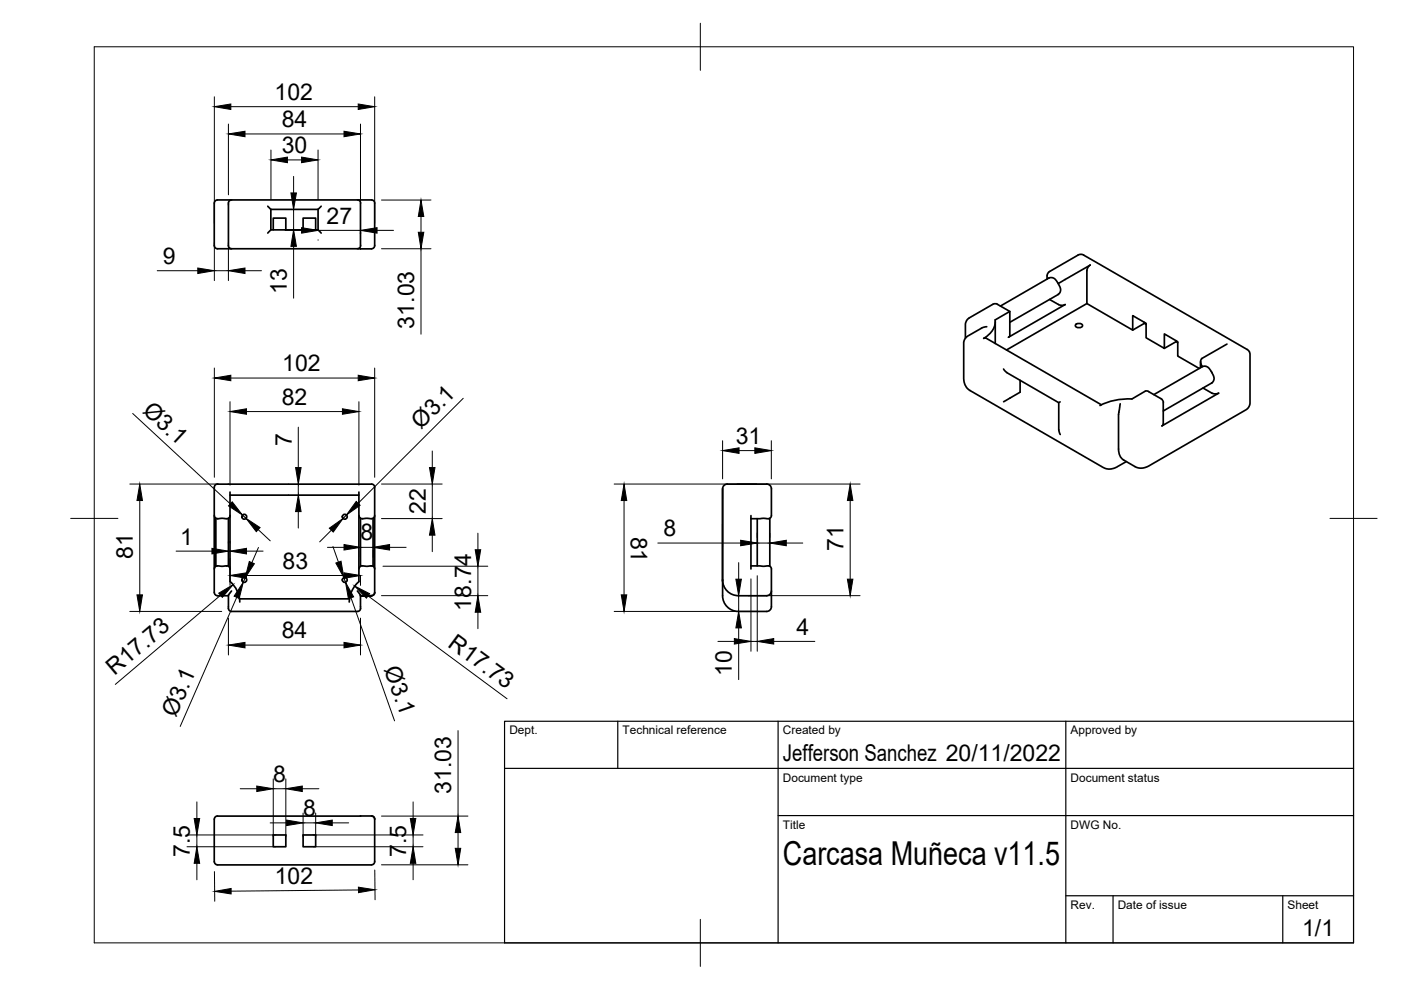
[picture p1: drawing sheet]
<svg xmlns="http://www.w3.org/2000/svg" width="297mm" height="210mm" viewBox="0 0 297 210" stroke-linecap="round" stroke-linejoin="round" font-family="sans-serif">
<!-- layer: Visible -->
<g fill="none" stroke="#000" stroke-width=".36">
<path d="M45.4 43.1v9M45.4 43.1a.67 .67 0 0 1 .7-.7h32.7a.67 .67 0 0 1 .6 .7M45.4 52.1a.67 .67 0 0 0 .7 .6h30.3M48.4 52.1a.67 .67 0 0 0 .7 .6M48.4 43.1v9M49.1 42.4a.67 .67 0 0 0-.7 .7M56.8 43.7l.6 .7h10l.7-.7M57.4 44.4v4.3l-.6 .7M57.4 48.7h10M57.9 48.7v-2.5h2.7v2.5M64.3 48.7v-2.5h2.6v2.5M67.4 44.4v4.3l.7 .7"/>
<path d="M75.8 42.4a.67 .67 0 0 1 .7 .7M76.4 43.1v9M76.4 52.7v.1M76.5 52.1a.67 .67 0 0 1-.7 .6M79.4 52.1a.67 .67 0 0 1-.6 .6l-2.4 .1M79.4 43.1v9M222 58.5v.7M222 58.4l.2-.5 .3-.3 6.1-3.5 .4-.2 .6 .1 34.9 20.1 .4 .5 .1 .5v10.4l-.2 .7-.4 .6-21.3 12.2-.8 .2h-1l-3.1-1.7M231.1 56.2l-6.7 3.9M231.1 56.2a1.57 1.57 0 0 0-.7 1.2v7l9.8 5.6v-3.1l2.8 1.7v3l3.9 2.3v-3.1l2.8 1.6v3.1l4.6 2.6M209.2 69.3l-.9 .2-3.1 1.8-.5 .4-.3 .6-.1 8 .2 1.1 .6 1 29.2 16.9 .7 .2 1.1-.2 2.7-1.4M211 67.8a4 4 0 0 1-2.4 3.9h.4l24.5 14.1"/>
<path d="M211 68.2v4.6M212.1 64.9l10.4-6 .9 .1 .9 1 .6 1.4-.1 .5-.4 .5-10.3 5.9M212.8 78.2l.7 .8M213.5 79l11 6.4v5.8M214.1 66l-3.1 1.8M214.1 71.1v-5.1l-3.1-1.6-.5 .1-5.4 3.2-.4 1v3M222.5 63.5l1.9 1.1a1.52 1.52 0 0 0 1.4 0l-12 6.9 .3-.4M228.2 68.7l.3-.1a.77 .77 0 0 1 1 .5 .86 .86 0 0 1-1.5-.2zM230.4 64.4l-17 9.8M242.6 68.4v.2l-2.4 1.4M242.6 68.6l.4 .2M249.3 72.2v.2l-2.4 1.5"/>
<path d="M249.3 72.4l.4 .2M254.5 76.7v1.2M254.9 77.8l-10.3 5.9M254.9 77.7l.6-.1 .6 .2 .7 1M256.8 78.8l.2 .2M257 79l.4 1.2-.1 .5-.3 .5-10.4 5.9M260.1 73l-5.2 3a1.17 1.17 0 0 0-.1 1.6M214.2 84.4l-1.4 .8M216.3 80.6v2.6l-2.1 1.2M224.5 91.1l.3 1M224.8 85.2l-.3 .2M237.2 87.9v7.3a2.6 2.6 0 0 0 1 2.3"/>
<path d="M237.2 87.4v.4M237.5 85.6l-.3 1.8M243.5 83l2.7 1.5 .4 .6 .1 4.8-.3 .4M243.5 83l-.7-.1-2.8 1.7a13.2 13.2 0 0 0-6.8 1.4M255.1 82.3l1.9 1.1M257 83.3a1.57 1.57 0 0 0 1.4 0M258.4 83.4l-12.1 6.9M45.4 109.3a.99 .99 0 0 0 1.3 .6l1.1 .1a.82 .82 0 0 0 1-.7M45.8 109.9v10.2M46.1 120h2M46.1 102.7h32.7M46.1 120a.67 .67 0 0 0-.7 .6"/>
<path d="M46.1 102.6a.81 .81 0 0 0-.7 1v22a.71 .71 0 0 0 .7 .7h2.3M48.1 120a.67 .67 0 0 1 .7 .6M48.4 109.9v10.2M48.8 104.3v19a5.9 5.9 0 0 1 2 4.3M48.8 105h27.3M76.1 104.3v19a6 6 0 0 0-2.1 4.3M76.1 109.3a.67 .67 0 0 0 .7 .7M76.4 109.9v10.2M76.8 120h2M76.8 120a.67 .67 0 0 0-.7 .6M78.8 102.6a.78 .78 0 0 1 .6 1v22a.67 .67 0 0 1-.6 .7M78.8 120a.67 .67 0 0 1 .6 .6"/>
<path d="M79.1 109.9v10.2M79.4 109.3a1.01 1.01 0 0 1-1.3 .6l-1.3 .1M153.2 103.6v22.7a3.3 3.3 0 0 0 3.3 3.3h6M153.2 103.6v19.4M154.2 102.7h8.3M154.2 102.6a1.01 1.01 0 0 0-1 1M159.2 120h3.7M159.2 109.3v11.3M160.5 110v10M162.5 102.6l.8 .3 .2 .5 .1 5.9a1.01 1.01 0 0 1-1.4 .6l-3 .1M162.9 120a.67 .67 0 0 1 .7 .6v8a1.01 1.01 0 0 1-1.1 1M163.2 109.9v10.2"/>
<path d="M49.1 125.3l-.7 .9v2.8a.67 .67 0 0 0 .7 .6h26.7a.74 .74 0 0 0 .6-1v-2.4l-.6-.9M50.8 127h23.3M76.4 126.3h2.4M78.8 126.3h-2.4h2.4M153.2 123a3.3 3.3 0 0 0 3.3 3.3h6M153.2 123v.2M163.6 125.3a1.01 1.01 0 0 1-1.1 1M57.9 177h2.7v2.5h-2.7zM64.3 177h2.6v2.5h-2.6zM76.4 173h.1M46.1 183.4h32.7M46.1 183.4a.8 .8 0 0 1-.7-1v-8.7a.63 .63 0 0 1 .7-.7h32.7a.78 .78 0 0 1 .6 1v8.7a.67 .67 0 0 1-.6 .7"/>
<circle cx="51.8" cy="109.6" r=".52"/>
<circle cx="73.1" cy="109.6" r=".52"/>
<circle cx="51.8" cy="123" r=".52"/>
<circle cx="73.1" cy="123" r=".52"/>
</g>
<!-- layer: BORDER -->
<path d="M20 9.9h267v190h-267zM148.5 4.9v10M15 109.9h10M282 109.9h10M148.5 194.9v10" fill="none" stroke="#000" stroke-width=".21"/>
<!-- layer: TITLEBLOCK -->
<path d="M107 152.9h180v47h-180zM131 152.9v10M165 152.9v47M226 152.9v47M107 162.9h180M165 172.9h122M226 189.9h61M236 189.9v10M272 189.9v10" fill="none" stroke="#000" stroke-width=".25"/>
<!-- layer: FD_Dimensions -->
<g fill="none" stroke="#000" stroke-width=".21">
<path d="M45.4 20.5v26.8M48.4 26.3v15M48.9 22.6h27M51.9 28.4h21M57.4 31.8v10.5M60.9 33.9h3M62.3 37.4v3.5M67.4 31.8v10.5M76.4 26.3v21M79.4 20.5v26.8M33.3 57.4h8.6M45.4 51.5v8"/>
<path d="M45.4 57.4h3M48.4 51.5v8M51.9 57.4h3.5M60.4 48.8h3.5M62.3 44.4v4.3M62.3 52.2v11M67.4 50.8v.1M67.4 48.8h9M79.9 48.8h3.5M80.9 42.4h10.5M80.9 52.7h10.5M89.3 45.9v3.3"/>
<path d="M89.3 52.7v18.2M45.4 78v23.2M79.4 78v23.2M28.1 87.7l20.7 19.1M48.8 85.2v17.7M48.9 80.2h27M52.3 87.3h20.3M63.2 90.6v8.5M76.1 85.2v17.7M91.7 95.6v3.5M98.2 84.4l-22.3 22.3M153.2 93.4v8.1"/>
<path d="M156.7 95.5h3.3M163.5 93.4v8.1M27.5 102.6h18.8M29.6 106.1v20M37.3 116.9h7.6M48.4 114.8v.3M48.4 116.9h.4M48.8 114.8v.3M48.8 118.4v5.7M51.4 109.2l.8 .7M52.3 116.9h3.5M54.7 112.3l2.6 2.4"/>
<path d="M54.8 116.1l-1.4 3.2M61.2 102.6h.1M61.2 105h.1M63.2 102.6v2.4M63.2 108.5v3.5M69.4 116h3.5M70.3 112.4l-2.5 2.5M70.6 115.9l1.2 3.3M73.4 109.2l-.7 .7M76.4 116.6v1.5M76.4 116h2.7M79.1 116.6v1.5"/>
<path d="M80.9 102.6h12.8M80.9 110h12.8M82.6 116h3.5M91.7 102.6v7.4M91.7 113.5v3.5M101.3 113v3.6M130.2 102.6h52.2M132.3 106.1v20M139.5 115.1h17.5M156.6 119.3v3.5M160.5 113v1M160.5 115.1h2.7"/>
<path d="M163.2 113v1M166.7 115.1h3.5M180.3 106.1v16.7M27.5 129.6h19.5M46.8 126.2l-22.4 18.9M48.4 131.1v7.8M50.2 126.7l-12 27.3M51.9 136.8h21M52 122.5l-.4 .9M52.3 122h20.6M72.9 122.5l.4 1M74.4 126.8l9.3 26"/>
<path d="M76.4 122.1v2M76.4 131.1v7.8M78 126.3l29.5 21.9M80.9 126.3h22.5M81.2 120.1h22.2M101.3 120.1v6.2M101.3 129.8v3.5M130.2 129.6h30.2M152.2 136h3.5M156.6 126.3v3.3M156.6 133.1v11M158.6 126.3h23.8"/>
<path d="M159.2 122.7v15.4M159.2 136h1.3M160.5 122.1v16M164 136h8.8M97.1 154.9v18.1M39.6 179.5h18.9M39.6 177h18.9M41.7 170v3.5M41.7 177v2.5M50.9 167.2h3.5M57.3 174.5h3.5M57.9 165.1v12.3"/>
<path d="M57.9 167.2h2.7M60.6 165.1v12.3M64.1 167.2h3.5M64.3 172.4v5M64.3 174.5h2.6M66.4 179.5h23.3M66.4 177h23.3M66.9 172.4v5M70.4 174.5h3.5M80.9 173h18.3M87.6 170v3.5M87.6 177v2.5"/>
<path d="M97.1 176.5v3.4M41.7 183v3.5M45.5 184.8v6.3M76 188.7l-27 .2M79.5 184.5v6.3M80.9 183.4h18.3M87.6 183v3.5"/>
</g>
<g fill="#000" stroke="#000" stroke-width=".21">
<path d="M45.4 22.6l3.5-.6v1.2zM48.4 28.4l3.5-.6v1.2zM57.4 33.9l3.5-.6v1.2zM63.9 33.3l3.5 .6-3.5 .6zM72.9 27.8l3.5 .6-3.5 .6zM75.9 22l3.5 .6-3.5 .6zM41.9 56.8l3.5 .6-3.5 .6zM48.4 57.4l3.5-.6v1.2zM61.7 40.9h1.1l-.5 3.5zM62.3 48.7l.5 3.5h-1.1zM63.9 48.3l3.5 .5-3.5 .6zM76.4 48.8l3.5-.5v1.1z"/>
<path d="M89.3 42.4l.6 3.5h-1.2zM88.7 49.2h1.2l-.6 3.5zM45.4 80.2l3.5-.6v1.1zM75.9 79.6l3.5 .6-3.5 .5zM48.8 87.3l3.5-.6v1.1zM62.7 99.1h1.1l-.6 3.5zM72.6 86.7l3.5 .6-3.5 .5zM91.1 99.1h1.1l-.5 3.5zM153.2 95.5l3.5-.6v1.2zM160 94.9l3.5 .6-3.5 .6zM29.6 102.6l.6 3.5h-1.2zM44.9 116.3l3.5 .6-3.5 .5z"/>
<path d="M49.2 106.4l2.2 2.8-2.9-1.9zM48.8 116.9l3.5-.6v1.1zM52.9 119.1l1 .4-1.9 3zM52.2 109.9l2.9 2-.8 .8zM63.2 105l.6 3.5h-1.1zM69.8 112l2.9-2.1-2 2.9zM71.2 119.4l1.1-.4 .6 3.5zM72.9 115.5l3.5 .5-3.5 .6zM75.5 106.3l.8 .8-2.9 2.1zM79.1 116l3.5-.5v1.1zM91.7 110l.5 3.5h-1.1zM100.8 116.6h1.1l-.6 3.5z"/>
<path d="M132.3 102.6l.6 3.5h-1.2zM157 114.5l3.5 .6-3.5 .6zM163.2 115.1l3.5-.6v1.2zM180.3 102.6l.5 3.5h-1.1zM29 126.1h1.2l-.6 3.5zM46.4 125.8l3-1.8-2.3 2.7zM51.6 123.4l-.9 3.5-1.1-.5zM48.4 136.8l3.5-.6v1.2zM48.8 122l3.5-.6v1.2zM72.9 136.2l3.5 .6-3.5 .6zM72.9 121.4l3.5 .6-3.5 .6zM73.3 123.5l1.7 3-1.1 .5z"/>
<path d="M75.2 124.3l3.2 1.6-.7 .9zM101.3 126.3l.6 3.5h-1.1zM131.7 126.1h1.2l-.6 3.5zM155.7 135.4l3.5 .6-3.5 .6zM156 122.8h1.2l-.6 3.5zM156.6 129.6l.6 3.5h-1.2zM160.5 136l3.5-.6v1.2zM179.7 122.8h1.1l-.5 3.5zM41.2 173.5h1.1l-.6 3.5zM54.4 166.7l3.5 .5-3.5 .6zM60.8 173.9l3.5 .6-3.5 .5zM60.6 167.2l3.5-.5v1.1z"/>
<path d="M66.9 174.5l3.5-.6v1.1zM87 173.5h1.2l-.6 3.5zM96.5 179.9h1.2l-.6 3.5zM97.1 173l.6 3.5h-1.2zM41.7 179.5l.6 3.5h-1.1zM45.5 189l3.5-.6v1.1zM76 188.1l3.5 .6-3.5 .6zM87.6 179.5l.6 3.5h-1.2z"/>
</g>
<text font-size="7" x="166" y="183.4">Carcasa Muñeca v11.5</text>
<g font-size="4.9">
<text x="58.2" y="21.2">102</text>
<text x="59.7" y="26.9">84</text>
<text x="59.7" y="32.4">30</text>
<text x="69.3" y="47.4">27</text>
<text x="34.5" y="55.9">9</text>
<text x="60.8" y="62.3" transform="rotate(-90 60.8 62.3)">13</text>
<text x="87.8" y="69.7" transform="rotate(-90 87.8 69.7)">31.03</text>
<text x="59.9" y="78.7">102</text>
<text x="30.1" y="87.4" transform="rotate(43 30.1 87.4)">Ø3.1</text>
<text x="59.8" y="85.8">82</text>
<text x="61.8" y="94.5" transform="rotate(-90 61.8 94.5)">7</text>
<text x="89.3" y="91.2" transform="rotate(-45 89.3 91.2)">Ø3.1</text>
<text x="156" y="94.1">31</text>
<text x="90.3" y="109" transform="rotate(-90 90.3 109)">22</text>
<text x="133.8" y="113.8" transform="rotate(90 133.8 113.8)">81</text>
<text x="140.7" y="113.7">8</text>
<text x="28.2" y="118.5" transform="rotate(-90 28.2 118.5)">81</text>
<text x="38.2" y="115.5">1</text>
<text x="76.4" y="114.6">8</text>
<text x="178.9" y="116.8" transform="rotate(-90 178.9 116.8)">71</text>
<text x="59.9" y="120.6">83</text>
<text x="99.9" y="129.4" transform="rotate(-90 99.9 129.4)">18.74</text>
<text x="59.7" y="135.3">84</text>
<text x="94.8" y="136.9" transform="rotate(36 94.8 136.9)">R17.73</text>
<text x="168.9" y="134.6">4</text>
<text x="24.3" y="143.4" transform="rotate(-40 24.3 143.4)">R17.73</text>
<text x="81.4" y="141.9" transform="rotate(71 81.4 141.9)">Ø3.1</text>
<text x="155.2" y="143.2" transform="rotate(-90 155.2 143.2)">10</text>
<text x="37.3" y="152.3" transform="rotate(-66 37.3 152.3)">Ø3.1</text>
<text x="166" y="161.4">Jefferson Sanchez 20/11/2022</text>
<text x="57.9" y="165.8">8</text>
<text x="64.3" y="173">8</text>
<text x="95.7" y="168.3" transform="rotate(-90 95.7 168.3)">31.03</text>
<text x="40.3" y="181.7" transform="rotate(-90 40.3 181.7)">7.5</text>
<text x="86.1" y="181.7" transform="rotate(-90 86.1 181.7)">7.5</text>
<text x="58.3" y="187.4" transform="rotate(-1 58.3 187.4)">102</text>
<text x="276.1" y="198.6">1/1</text>
</g>
<g font-size="2.5">
<text x="108" y="155.7">Dept.</text>
<text x="132" y="155.7">Technical reference</text>
<text x="166" y="155.7">Created by</text>
<text x="227" y="155.7">Approved by</text>
<text x="166" y="165.7">Document type</text>
<text x="227" y="165.7">Document status</text>
<text x="166" y="175.7">Title</text>
<text x="227" y="175.7">DWG No.</text>
<text x="227" y="192.7">Rev.</text>
<text x="237" y="192.7">Date of issue</text>
<text x="273" y="192.7">Sheet</text>
</g>
</svg>
